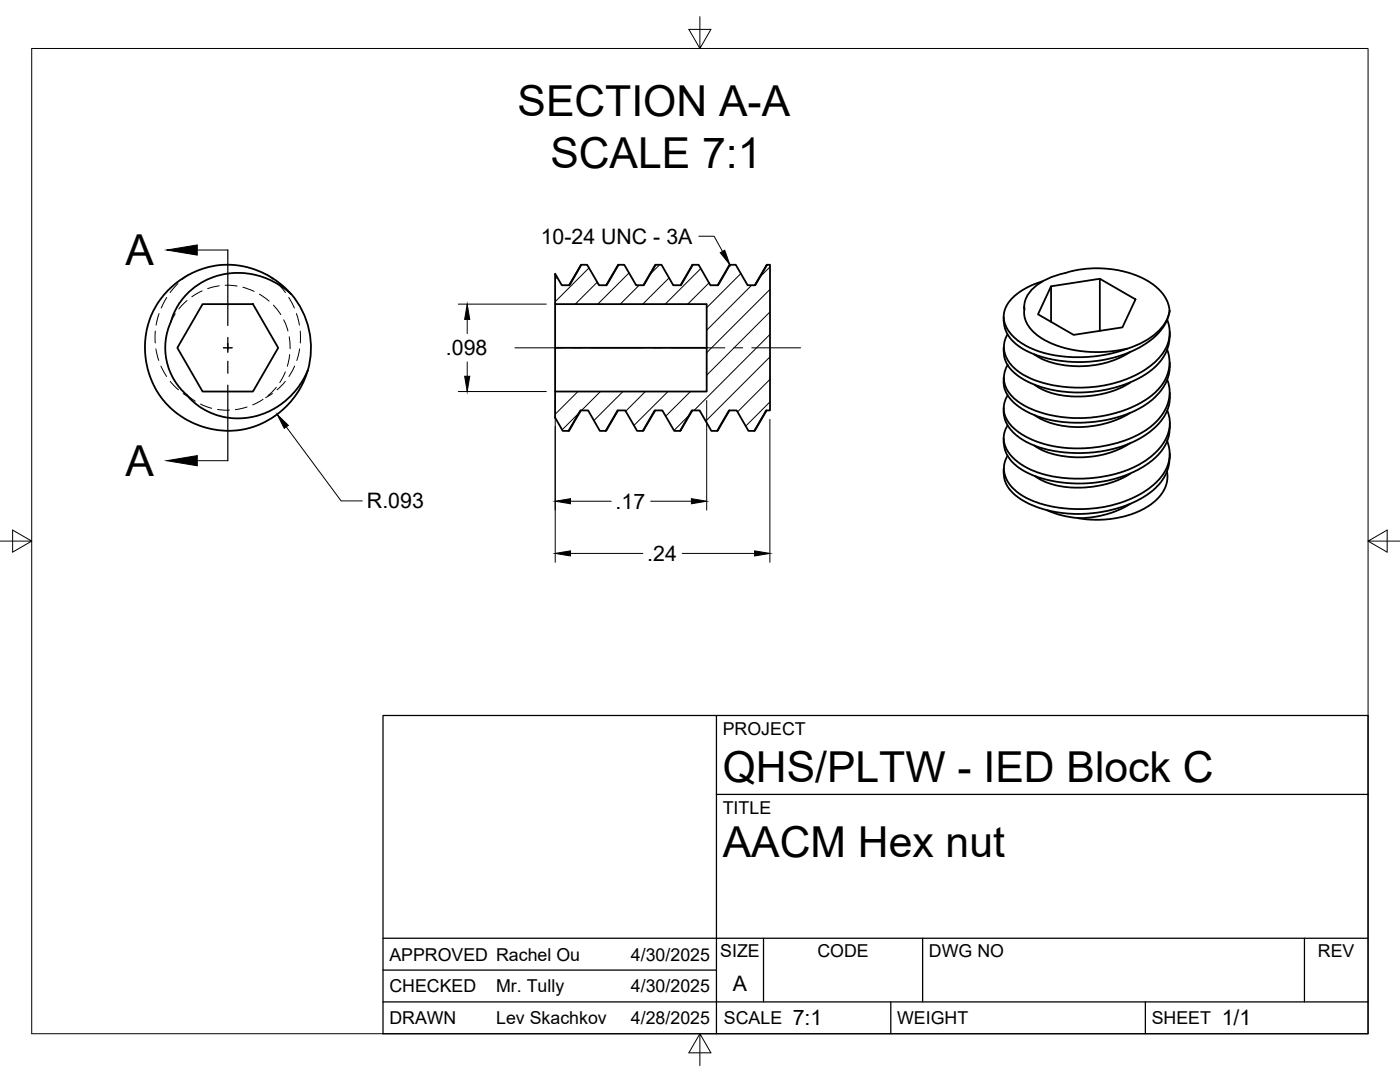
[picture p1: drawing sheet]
<svg xmlns="http://www.w3.org/2000/svg" width="279mm" height="216mm" viewBox="0 0 279 216" stroke-linecap="round" stroke-linejoin="round" font-family="sans-serif">
<!-- layer: Visible -->
<g fill="none" stroke="#000" stroke-width=".36">
<path d="M33.6 57.9l1.4-1.3 1.5-1.1 2.7-1.4 2-.7 1.8-.4 3.1-.2 3.4 .5 3 1.2 2.5 1.4 1.8 1.4 1.3 1.4-2.8-2.1-1.4-.7-1.9-.8-3.4-.6h-1.9l-2.2 .3-1.8 .4-1.7 .8-2.1 1.3-.9 .7-1 1-1.3 1.6-1.4 2.9a12.9 12.9 0 0 0 3.3 15.7l1.3 1.3 1.3 .9 1.7 .9 1.4 .6 2.1 .4 1.6 .2 1.6-.1 2-.3 3-1 1.7-.9 1.6-1.2 1.2-1.1 1.5-1.7 1-1.6 .8-1.7-.8 2.3-1 1.8-2.3 3-2.8 2.2-1.6 1-1.7 .8-3.2 .8-1.9 .2-2.2-.1-3.5-.8-1.8-.6-1.8-1-1.4-.9-1.6-1.4-2-2.3-.9-1.5-1-2.3-.8-3-.2-3.5 .3-2.2 .4-1.8 .8-2.2 1-1.8zM58.1 58.6a16.6 16.6 0 0 1 3.3 15.3M110.8 54.6l1.3 2.3h1.6l2.3-4.1h1.2l2.3 4.1h1.6l2.3-4.1h1.2l2.4 4.1h1.5l2.4-4.1h1.1l2.4 4.1h1.5l2.4-4.1h1.1l2.4 4.1h1.5l2.4-4.1h1.1l2.4 4.1h1.5l2.4-4.1h.6v29.1h-.8l-2.4 4.1h-1.1l-2.4-4.1h-1.5l-2.4 4.1h-1.1l-2.4-4.1h-1.5l-2.4 4.1h-1.1l-2.4-4.1h-1.5l-2.4 4.1h-1.2l-2.3-4.1h-1.5l-2.4 4.1h-1.2l-2.3-4.1h-1.6l-2.3 4.1h-1.2l-1.5-2.7v-5.2h30.2v-17.4h-30.2zM116 52.8l-2.4 4.1M123.4 52.8l-2.4 4.1M130.9 52.8l-2.5 4.1M138.3 52.8l-2.5 4.1M145.7 52.8l-2.5 4.1M153.1 52.8l-2.5 4.1M208.1 56.1l-2.3 .9-2.2 1.2-1.8 1.5-1.1 1.7-.4 1.7 .2 1.5 1 1.8 1.5 1.4 2 1.4 2.5 1 2.8 .7 2.6 .3 3.2 .1 2.8-.2 3.1-.6 2.9-.9-3.5 .5-4.1 .1-4-.6-3.2-1-2.9-1.5-1.7-1.7-.8-1.3-.2-.7-.1-2.1M209.8 57.1l9.7-1.5 7.1 4.1-2.6 5.6-9.7 1.5-7.1-4.1zM209.8 57.1v7.1"/>
<path d="M219.5 55.6v10.4M40.4 60.7h10.1l5 8.7-5 8.7h-10.1l-5-8.7zM110.8 60.7v17.4M110.8 69.4h30.2M200.3 63.2v1M204.4 61.2v.1M204.4 61.8a5.6 5.6 0 0 1 3.3-5.5 19.9 19.9 0 0 1 5.5-2l3.3-.6 2.9-.2 3.6 .4 2.4 .6 2.4 .9 2.6 1.5 1.6 1.6 1.1 2a5.3 5.3 0 0 1-1 4.9l-.9 1-1.8 1.7-2.2 1.3-2.1 1-2.5 .9-2.8 .6-2.4 .3h-3.3l-2.9-.3-2.3-.4-2.4-.7-2.4-1.2-1.5-1-1.2-1.4-.8-1.5-.2-1.5M225.6 70.2l-1.9 1.1-2.8 1-2.1 .5-3.3 .3-2.6-.2-2.4-.4-2.3-.8-1.8-1M225.6 76.3l-1.6 .9-3.2 1.2-2.2 .5-2.8 .2-3-.1-2-.3-2.5-.8-1.8-1.1M232.9 63.7l.5 2-.1 2.2-.5 1.4-.6 1-1.6 1.8-2.3 1.8-2.6 1.4-3.6 1.2-3.3 .7-4.3 .1-4.1-.4-3.9-1-2.4-1.2-2.1-1.7-1.2-1.8-.3-.9-.1-1.4 .1-1 .6-1.2M232.9 69.8l.5 2.2-.2 2-.9 2.2-1.8 2.1-2.7 2-2.9 1.4-3.5 1-3.6 .6-4 .1-4.5-.6-3-1-2.8-1.4-1-.8-.9-.9-.5-.7-.6-1.3-.1-1.9 .3-1.1 .4-.9M233 75.8l.4 2.1v1.2l-.3 1.2-1 2.2-.8 1.1-1.2 1.2-2.5 1.7-3.1 1.4-3.4 .9-3 .5-3.8 .2-3.9-.4-3.5-1-2.9-1.4-2.2-1.7-1.1-1.8-.3-.8-.1-1.2 .3-1.1 .5-1.2"/>
<path d="M233.4 67.2l-.2 1.8-.9 2.1-1.6 2-2 1.5-2.6 1.5-2.3 .9-3.3 .8-3.4 .5h-2.6l-3.6-.3-3.4-.8-2.7-1.2-2.3-1.6-1.2-1.3-.8-1.6-.2-2.2M233.4 62a8.8 8.8 0 0 1-4.9 6l-3.5 1.6M233.5 78.4l-.2 2.3-.9 2.3-1.1 1.5-1.9 1.7-2.5 1.6-2.6 1.1-2.8 .8-3.4 .6-3.4 .1-3.2-.2-2.8-.6-3.1-1-2.3-1.4-1.8-1.8-1-1.9-.2-2.1M233.5 72.3l-.2 2.4-.8 2-1.2 1.8-2 1.8-2.9 1.7-2.2 .9-3.5 .9-3 .4-3.5 .1-3.7-.3-3.3-.9-2-.8-2.6-1.7-1.4-1.5-.8-1.7-.1-2M233.5 66.3v.9M115.9 81.9l-2.4 4.1M123.3 81.9l-2.4 4.1M130.8 81.9l-2.5 4.1M138.2 81.9l-2.5 4.1M145.6 81.9l-2.5 4.1M153 81.9l-2.5 4.1M200.3 87.5v.9"/>
<path d="M200.3 93.5v1M225.6 88.4l-1.8 1-2.9 1.1-2.3 .5-2.6 .2h-2.7l-2.8-.5-2.3-.8-1.8-1M225.6 82.4l-1.6 .9-2.8 1-2.8 .7-2.7 .2h-2.2l-3.1-.6-2.3-.8-1.6-1M225.6 94.5l-1.9 1-2.4 1-2.9 .6-2.6 .2h-2.3l-2.9-.5-2-.7-2.1-1.1M232.9 94.1l.1 1.1-.2 1.2-.9 2-1.5 1.7-2.6 1.7-3.2 1.2-2.9 .5-3.3 .2-3.2-.3M232.9 87.9l.5 2-.1 2.3-.5 1.3-.7 1.1-1.5 1.8-2.3 1.7-2.6 1.4-3.9 1.3-3 .6-4.3 .2-3.9-.4-3.3-.8-3.2-1.4-2.1-1.8-1.3-1.8-.3-1.4v-.8l.1-1 .6-1.2M232.9 81.9l.6 2.2-.1 1.4-.3 1.2-1 1.9-1.6 1.8-1.8 1.5-3.4 1.8-3 1-4 .7-4 .1-4.1-.4-3.3-.9-2.5-1.1-1.1-.8-1.3-1.2-.8-1-.6-1.1-.3-1.2v-1l.3-1.1 .5-.8M233.4 91.4l-.2 1.8-.9 2.2-1.6 1.9-1.8 1.5-2.3 1.3-2.8 1.1-3.1 .8-2.6 .4-3.6 .2-3.2-.3-3.1-.7-2.9-1.1-2.2-1.3-1.5-1.5-.9-1.3-.4-1.9M233.5 84.4l-.2 2.5-.5 1.4-1.1 1.8-1.9 1.9-2.4 1.6-2.5 1.2-3.4 1-2.8 .5-4 .2-3.2-.3-3.1-.6-2.8-1-2-1.1-1.9-1.6-.7-1.1-.4-.9-.2-1.5M233.5 90.5v.9M209 101.8a18.1 18.1 0 0 0 6.2 1.6M225.6 100.5l-1.8 1-2.9 1.1-2.9 .6-2.8 .2"/>
</g>
<!-- layer: Hidden -->
<g fill="none" stroke="#000" stroke-width=".2">
<path d="M33.3 59.4l-1.1 2.1M35.5 56.6l-1.5 1.8M37.3 60l-1.6 1.7M37.6 54.8l-1.2 1M40.3 58l-2 1.2M43.8 57l-2.4 .6M44.9 56.9l2.4 .2M48.5 57.3l2.2 .8M51.8 58.7l1.9 1.4M53.3 54.8l1.2 1M55.4 56.6l1.6 1.8M57.6 59.4l1.1 2.1"/>
<path d="M31 66.1v2.3M31.1 69.6l.6 2.3M31.7 62.6l-.5 2.3M32.1 73l1.2 2.1M34 76.1l1.6 1.7M35 62.6l-.9 1.6M36.6 78.5l1.3 .9M37.4 78.8l1.6 1.3M52.5 79.7l-2.1 1.1M54.4 78.5l-1.4 .9M54.6 60.9l1.4 1.9M55.1 77.3l-1.6 1.7"/>
<path d="M56.6 63.8l.9 2.2M56.9 74.2l-1.1 2.1M56.9 76.1l-1.6 1.7M57.7 67.2l.2 2.4M57.8 70.8l-.5 2.3M58.8 73l-1.1 2.1M59.2 62.6l.6 2.3M59.8 69.6l-.6 2.3M59.9 66.1v2.3M40 80.6l2.2 .9M43.4 81.7l2.4 .1M49.3 81.2l-2.3 .5"/>
</g>
<!-- layer: Border -->
<path d="M6.3 9.7h266.7v196.6h-266.7zM139.7 3.3v6.4l2.2-3.8h-4.4l2.2 3.8M0 108h6.3l-3.8-2.2v4.4l3.8-2.2M273 108l3.8 2.2v-4.4l-3.8 2.2h6.4M139.7 206.3l-2.2 3.8h4.4l-2.2-3.8v6.3" fill="none" stroke="#000" stroke-width=".2"/>
<!-- layer: Titleblock -->
<path d="M76.4 142.8h196.6v63.5h-196.6zM143 158.5h130M143 142.8v63.5M76.4 199.9h196.6M76.4 193.6h66.6M76.4 187.2h196.6M152.4 187.2v12.7M177.8 199.9v6.4M184.1 187.2v12.7M228.6 199.9v6.4M260.3 187.2v12.7" fill="none" stroke="#000" stroke-width=".25"/>
<!-- layer: Hatching -->
<g fill="none" stroke="#000" stroke-width=".2">
<path d="M111.2 55.3l-.4 .4M117.6 53.4l-6.8 6.8M119.2 56.3l-4.4 4.4M125.5 54.5l-6.2 6.2M127.6 56.9l-3.8 3.8M131.6 52.8l-1.8 1.9M133.5 55.5l-5.2 5.2M139.8 53.6l-7 7.1M141.5 56.5l-4.3 4.2M147.8 54.6l-6.8 6.8M150 56.9l-9 9M153.6 53.3l-1.9 1.9"/>
<path d="M153.6 57.8l-12.6 12.6M110.8 78.1v.1M115.3 78.1l-4.5 4.6M119.8 78.1l-3.7 3.8M124.3 78.1l-5.8 5.8M128.8 78.1l-3.9 3.9M133.3 78.1l-6.8 6.8M137.8 78.1l-4.9 4.9M153.6 62.3l-12.6 12.6M153.6 66.7l-15.1 15.2M153.6 71.2l-12.8 12.8M153.6 75.7l-6.4 6.5"/>
<path d="M115.6 82.4l-3.4 3.3M137.5 82.9l-3 3M153.6 80.2l-4.8 4.8"/>
</g>
<!-- layer: Section Lines -->
<path d="M45.5 49.9v15M45.5 67.3v2.4M45.5 72.1v2.4M45.5 76.9v15" fill="none" stroke="#000" stroke-width=".25"/>
<path d="M39.4 49.9h6.1M39.4 91.9h6.1" fill="none" stroke="#000" stroke-width=".2"/>
<path d="M33.3 49.9l6.1-1v2zM33.3 91.9l6.1-1v2z" fill="#000" stroke="#000" stroke-width=".2"/>
<!-- layer: FD_Dimensions -->
<path d="M91.5 60.7h17.5M91.5 78.1h17.5M93.2 63.7v2.9M93.2 72.2v2.9M110.8 79.9v32.3M141 79.9v21.9M57.1 85.2l11 14.7h4.2M153.6 83.7v28.5M113.9 110.4h14.4M113.9 100h8.1M129.9 100h8.1M136.2 110.4h14.4" fill="none" stroke="#000" stroke-width=".2"/>
<path d="M93.2 60.7l.5 3h-1zM92.7 75.1h1l-.5 3zM55.3 82.7l2.3 2.2-.9 .6zM110.8 100l3.1-.5v1zM138 99.5l3 .5-3 .5zM110.8 110.4l3.1-.5v1zM150.6 109.9l3 .5-3 .5z" fill="#000" stroke="#000" stroke-width=".2"/>
<!-- layer: Smart Centers -->
<path d="M44.6 69.4h1.8M45.5 68.5v1.8M102.8 69.4h9.7M114.3 69.4h1.8M117.9 69.4h10.7M130.4 69.4h1.8M133.9 69.4h10.8M146.5 69.4h1.7M150 69.4h9.8" fill="none" stroke="#000" stroke-width=".2"/>
<!-- layer: Hole Notes -->
<path d="M143.7 50.4l.9-.5 1.1 2.9z" fill="#000" stroke="#000" stroke-width=".2"/>
<path d="M139.5 47.1h3l1.7 3.1" fill="none" stroke="#000" stroke-width=".2"/>
<g font-size="8.5">
<text x="103.3" y="23.2">SECTION A-A</text>
<text x="109.8" y="33.5">SCALE 7:1</text>
<text x="25" y="52.9">A</text>
<text x="25" y="95">A</text>
<text x="144.3" y="156">QHS/PLTW - IED Block C</text>
<text x="144.3" y="171">AACM Hex nut</text>
</g>
<g font-size="4.3">
<text x="107.9" y="48.7">10-24 UNC - 3A</text>
<text x="89" y="70.9">.098</text>
<text x="73.2" y="101.5">R.093</text>
<text x="122.9" y="101.5">.17</text>
<text x="129.2" y="112">.24</text>
<text x="146.3" y="197.7">A</text>
<text x="158.2" y="204.6">7:1</text>
<text x="243.8" y="204.6">1/1</text>
</g>
<g font-size="3.5">
<text x="144.3" y="146.6">PROJECT</text>
<text x="144.3" y="162.3">TITLE</text>
<text x="77.7" y="191.7">APPROVED Rachel Ou</text>
<text x="125.9" y="191.7">4/30/2025</text>
<text x="143.7" y="191">SIZE</text>
<text x="163.1" y="191">CODE</text>
<text x="185.4" y="191">DWG NO</text>
<text x="263" y="191">REV</text>
<text x="77.7" y="198">CHECKED</text>
<text x="99" y="198">Mr. Tully</text>
<text x="125.9" y="198">4/30/2025</text>
<text x="77.7" y="204.4">DRAWN</text>
<text x="99" y="204.4">Lev Skachkov</text>
<text x="125.9" y="204.4">4/28/2025</text>
<text x="144.5" y="204.4">SCALE</text>
<text x="179" y="204.4">WEIGHT</text>
<text x="229.8" y="204.4">SHEET</text>
</g>
</svg>
